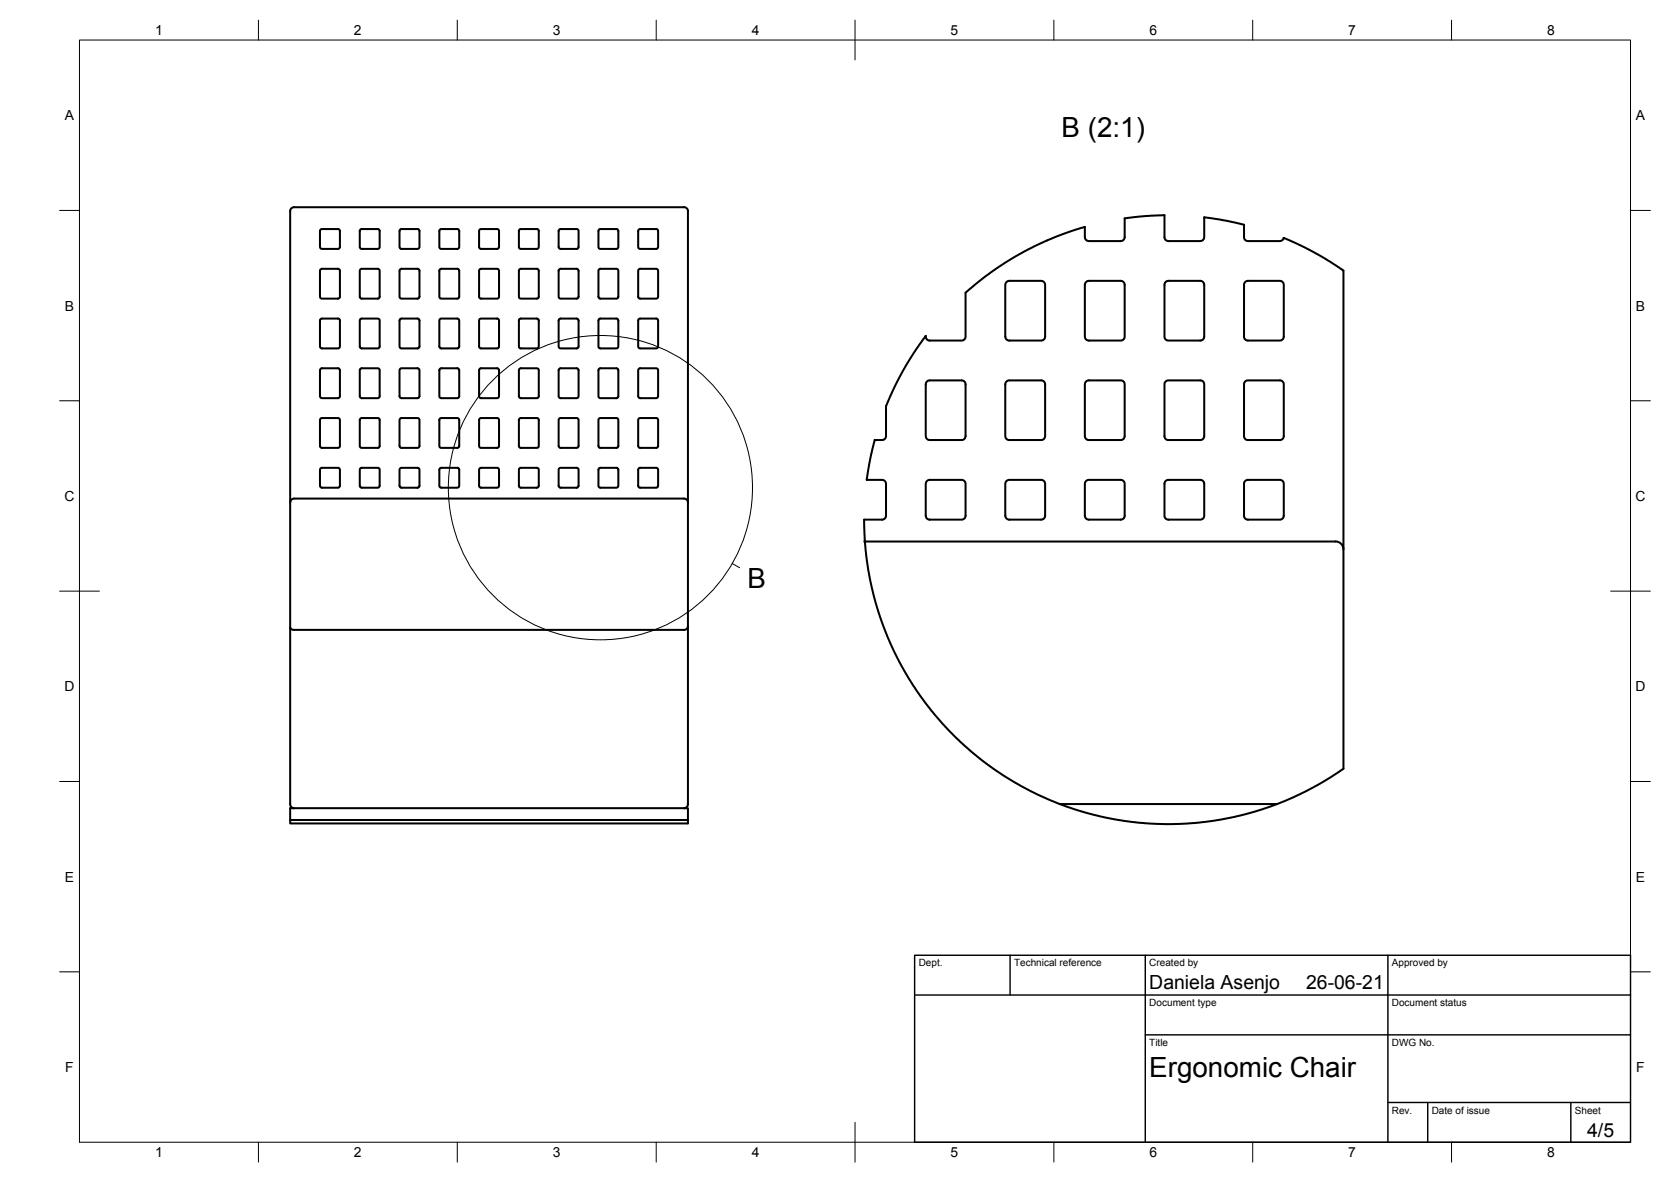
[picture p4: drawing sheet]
<svg xmlns="http://www.w3.org/2000/svg" width="420mm" height="297mm" viewBox="0 0 420 297" stroke-linecap="round" stroke-linejoin="round" font-family="sans-serif">
<!-- layer: Visible -->
<g fill="none" stroke="#000" stroke-width=".51">
<path d="M80.5 57.8l.4-.2 4.4 .1 .2 .3-.1 4.4-.4 .2h-4.1l-.3-.2-.1-.4zM90.6 57.7l.3-.1 4.4 .1 .2 .3-.1 4.4-.4 .2-4.3-.1-.2-.3zM100.5 57.8l.4-.2 4.4 .1 .2 .3v4.1l-.2 .3-.3 .2h-4.1l-.3-.2-.1-.4zM110.6 57.7l.3-.1 4.4 .1 .2 .3-.1 4.4-.4 .2-4.3-.1-.2-.3zM120.5 57.8l.4-.2 4.4 .1 .2 .3v4.1l-.2 .3-.3 .2h-4.1l-.3-.2-.1-.3zM130.6 57.7l.3-.1 4.4 .1 .2 .3-.1 4.4-.4 .2-4.3-.1-.2-.3zM140.5 57.8l.4-.2 4.4 .1 .2 .3v4l-.2 .4-.3 .2h-4.1l-.3-.2-.1-.3zM150.6 57.7l.3-.1 4.4 .1 .2 .3-.1 4.4-.4 .2-4.3-.1-.2-.3zM160.5 57.8l.4-.2 4.4 .1 .2 .3v4l-.2 .4-.3 .2h-4.1l-.3-.2-.1-.3zM80.6 67.7l.3-.2h4.1l.4 .2 .1 6.9-.2 .4h-4.4l-.4-.2v-6.7zM90.6 67.7l.3-.2h4.1l.4 .3 .1 6.8-.2 .3-4.4 .1-.3-.2zM100.6 67.7l.3-.2h4.1l.4 .2 .1 6.9-.2 .4h-4.4l-.4-.2v-6.7z"/>
<path d="M110.6 67.7l.3-.2h4.1l.4 .2 .1 6.9-.2 .3-4.4 .1-.4-.2zM120.6 67.7l.3-.2h4.1l.4 .2 .1 6.9-.2 .4h-4.4l-.4-.2zM130.6 67.7l.3-.2h4.1l.4 .2 .1 6.9-.2 .3-4.4 .1-.4-.2zM140.6 67.7l.3-.2h4.1l.4 .3 .1 6.8-.2 .3-4.4 .1-.4-.2zM150.6 67.7l.3-.2h4.1l.4 .2 .1 6.9-.2 .3-4.4 .1-.4-.2zM160.6 67.7l.3-.2h4.1l.4 .3 .1 6.8-.2 .3-4.4 .1-.4-.2zM242.8 73.6l2.5-2.2a76.2 76.2 0 0 1 27.5-14.4v2.8l.2 .5 .4 .2 8.6 .1 .5-.3 .3-.6v-4.8l5.5-.6 4.5-.2v5.7l.4 .6 .5 .2h8.1l.7-.3 .3-.6 .1-5.1 5.4 .9 4.5 1v3.3l.3 .5 .3 .2 8.5 .1a.97 .97 0 0 0 .9-.8l7 3.3 3.4 1.9 4.6 3v125.2l-6.5 4.1-4.3 2.2-4.3 2-7.7 2.6-8.1 1.9-6.5 .8-5.7 .3-5.8-.1-6.5-.7-5.6-1.1-6.7-1.8-5.9-2.3-5-2.3-6.1-3.4-4.7-3.2-4.6-3.7-5.3-5-4.4-5-3.6-4.9-3.1-5.1-2.7-5-2.5-6-1.7-5-1.6-6.2-1-6-.5-4.8-.1-4.9h4.7l.5-.4 .3-.5-.1-8.5-.3-.4-.5-.2h-4l.9-5.1 1.1-4.9h2l.6-.3 .2-.4 .1-7.8 1-2.4 2-4.1 2-3.7 4.9-7.4 .1-.1 .2 .8 .7 .4h8.2l.7-.5 .2-.4zM253.1 70.8l.6-.2h8.1l.4 .1 .5 .4 .1 13.6-.5 .8-8.6 .1-.8-.5-.1-.5v-13zM273.1 70.8l.6-.2h8.1l.4 .1 .5 .4 .1 13.6-.5 .8-8.6 .1-.8-.5-.1-.5v-13zM293.1 70.9l.6-.3h8.1l.4 .1 .5 .4 .1 13.6-.5 .8-8.6 .1-.8-.6-.1-13.6zM313.1 70.9l.6-.3h8.1l.5 .1 .4 .4 .1 13.6-.5 .8-8.6 .1-.8-.6-.1-13.6zM80.6 80.2l.3-.1h4.2l.3 .1 .1 6.9-.2 .4-4.4 .1-.3-.2z"/>
<path d="M80.6 92.7l4.4-.2 .4 .3 .1 6.8-.3 .4-4.3 .1-.3-.2-.1-6.8zM90.5 92.8l.4-.3h4.1l.4 .3 .1 6.8-.3 .4-4.3 .1-.4-.3zM90.6 80.2l.3-.1h4.2l.3 .2 .1 6.9-.3 .3-4.3 .1-.4-.3zM100.6 80.2l.3-.1h4.2l.3 .1 .1 6.9-.2 .4-4.4 .1-.3-.2zM100.6 92.7l4.4-.2 .4 .3 .1 6.8-.3 .4-4.3 .1-.3-.2-.1-6.8zM110.5 92.8l.4-.3h4.1l.4 .3 .1 6.8-.3 .4-4.3 .1-.4-.3zM110.6 80.2l.3-.1h4.2l.3 .2 .1 6.9-.2 .3-4.4 .1-.4-.3zM120.6 80.2l.3-.1h4.2l.3 .1 .1 6.9-.2 .4-4.4 .1-.3-.2zM120.6 92.7l4.4-.2 .4 .3 .1 6.8-.3 .4-4.3 .1-.3-.2-.1-6.9zM130.6 92.7l.3-.2h4.1l.4 .3 .1 6.8-.3 .4-4.3 .1-.4-.3zM130.6 80.2l.3-.1h4.2l.3 .2 .1 6.9-.2 .3-4.4 .1-.4-.3zM140.6 80.2l.3-.1h4.2l.3 .1 .1 6.8-.2 .5-4.4 .1-.3-.2z"/>
<path d="M140.6 92.7l4.4-.2 .4 .3 .1 6.8-.3 .4-4.3 .1-.3-.2-.1-6.9zM150.6 80.2l.3-.1h4.2l.3 .2 .1 6.9-.2 .3-4.4 .1-.4-.3zM150.6 92.7l.3-.2h4.1l.4 .3 .1 6.8-.3 .4-4.3 .1-.4-.3zM160.6 80.2l.3-.1h4.2l.3 .1 .1 6.8-.2 .5-4.4 .1-.3-.2-.1-6.9zM160.6 92.7l4.4-.2 .4 .3 .1 6.8-.3 .4-4.3 .1-.3-.2-.1-6.9zM233.1 95.9l.5-.3h8.3l.7 .5 .2 .4v13.2l-.5 .8-8.7 .1-.6-.4-.2-.6v-13zM253.1 95.9l.5-.3h8.3l.7 .5 .2 .4v13.2l-.5 .8-8.7 .1-.6-.4-.2-.6v-13zM273.1 95.9l.5-.3h8.3l.7 .5 .2 .4v13.2l-.5 .8-8.7 .1-.7-.5-.1-.5v-13zM293.1 95.9l.5-.3h8.4l.6 .5 .2 .4v13.2l-.5 .8-8.7 .1-.7-.5-.1-13.7zM313.1 95.9l.5-.3h8.4l.6 .5 .2 .4v13.2l-.4 .7-.4 .2h-8.4l-.7-.5-.1-13.7zM80.6 105.2l.3-.1h4.2l.3 .1 .1 6.9-.3 .4-4.3 .1-.3-.2zM80.6 117.7l.3-.1h4.3l.3 .4v4.1l-.2 .3-.3 .2-4.4-.1-.1-.4z"/>
<path d="M90.5 105.3l.3-.2h4.3l.3 .1 .1 6.9-.3 .4-4.4 .1-.2-.2zM90.6 117.7l.2-.1 4.5 .1 .2 .3v4.1l-.2 .4-4.4 .1-.3-.2-.1-4.4zM100.6 105.2l.3-.1h4.2l.3 .1 .1 6.9-.3 .4-4.3 .1-.3-.2zM100.6 117.7l.3-.1h4.3l.3 .4v4.1l-.2 .3-.3 .2-4.4-.1-.1-.4zM110.5 105.3l.3-.2h4.3l.3 .2 .1 6.8-.3 .4-4.4 .1-.2-.2zM110.6 117.7l.2-.1 4.5 .1 .2 .3v4.1l-.2 .4-4.4 .1-.3-.2-.1-4.4zM120.6 105.2l.3-.1h4.2l.3 .1 .1 6.9-.3 .4-4.3 .1-.3-.2zM120.6 117.7l.3-.1h4.3l.3 .4v4.1l-.2 .3-.3 .2-4.4-.1-.1-.4zM130.5 105.3l.4-.2h4.2l.3 .2 .1 6.8-.3 .4-4.3 .1-.3-.2zM130.6 117.7l.3-.1 4.4 .1 .2 .3-.1 4.4-.4 .2-4.3-.1-.2-.4v-4.1zM140.6 105.2l.3-.1h4.2l.3 .1 .1 6.9-.3 .4-4.3 .1-.3-.2zM140.6 117.7l.3-.1h4.2l.3 .1 .1 4.4-.2 .4-4.4 .1-.3-.2-.1-.3z"/>
<path d="M150.5 105.3l.4-.2h4.2l.3 .2 .1 6.8-.3 .4-4.3 .1-.3-.2zM150.6 117.7l.3-.1 4.4 .1 .2 .3-.1 4.4-.4 .2-4.3-.1-.2-.4v-4.1zM160.6 105.2l.3-.1h4.2l.3 .1 .1 6.9-.3 .4-4.3 .1-.3-.2zM160.6 117.7l.3-.1h4.2l.3 .1 .1 4.4-.2 .4-4.4 .1-.3-.2-.1-.3zM73 126.3a1.01 1.01 0 0 1 1-1h98a1.01 1.01 0 0 1 1 1M217.5 136.1h118.3a2 2 0 0 1 2 2M233 120.9l.7-.3h8.2l.5 .2 .4 .7v8.2l-.3 .5-.5 .4h-8.4l-.4-.2-.4-.8v-8zM253 120.9l.7-.3h8.2l.5 .2 .4 .7v8.2l-.2 .5-.6 .4h-8.4l-.4-.2-.4-.8v-8zM273.1 120.8l.6-.2h8.2l.7 .3 .2 .6v8.2l-.4 .7-.4 .2h-8.4l-.6-.3-.2-.7v-8zM293.1 120.8l.6-.2h8.2l.7 .3 .2 .6v8.2l-.3 .7-.5 .2h-8.4l-.5-.3-.3-.5v-8.4zM313.1 120.8l.6-.2h8.2l.7 .3 .2 .6v8.2l-.3 .7-.5 .2h-8.4l-.5-.3-.3-.5v-8.4zM73 157.7v-104a1.21 1.21 0 0 1 1-1.6h98.4a1.27 1.27 0 0 1 .6 1.6v148.5l-.3 .6-.7 .3"/>
<path d="M73 157.7v44a1.1 1.1 0 0 0 1 1.4M173 157.4a.95 .95 0 0 1-1 .9h-98.2l-.6-.2-.2-.4M73 206.1h100v.8h-100zM73 206.1v-3h100v3M266.5 202.1h54.6"/>
</g>
<circle cx="217.5" cy="136.1" r=".24" fill="#000" stroke="#000" stroke-width=".25"/>
<!-- layer: Border -->
<g fill="none" stroke="#000" stroke-width=".25">
<path d="M20 10.1h390v276.9h-390zM65 5.1v5M115 5.1v5M165 5.1v5M215 5.1v10M265 5.1v5M315 5.1v5M365 5.1v5M15 52.9h5M410 52.9h5M15 100.7h5M410 100.7h5"/>
<path d="M15 148.6h10M405 148.6h10M15 196.4h5M410 196.4h5M15 244.2h5M410 244.2h5M65 287v5M115 287v5M165 287v5M215 282.1v9.9M265 287v5M315 287v5"/>
<path d="M365 287v5"/>
</g>
<!-- layer: TitleBlock -->
<path d="M230 240.1h180v46.9h-180zM230 250h180M254 240.1v9.9M288 240.1v46.9M349 240.1v46.9M288 260.1h122M349 277.1h61M359 277.1v9.9M395 277.1v9.9" fill="none" stroke="#000" stroke-width=".36"/>
<!-- layer: Annotations -->
<g fill="none" stroke="#000" stroke-width=".25">
<path d="M184.1 141.6l1.9 1.1"/>
<circle cx="151" cy="122.6" r="38.2"/>
</g>
<g font-size="7">
<text x="266.9" y="34.4">B (2:1)</text>
<text x="188" y="147.7">B</text>
<text x="289" y="270.6">Ergonomic Chair</text>
</g>
<g font-size="4.9">
<text x="289" y="248.5">Daniela Asenjo</text>
<text x="328.4" y="248.5">26-06-21</text>
<text x="399.1" y="285.7">4/5</text>
</g>
<g font-size="3.5">
<text x="39" y="8.8">1</text>
<text x="89" y="8.8">2</text>
<text x="139" y="8.8">3</text>
<text x="189" y="8.8">4</text>
<text x="239" y="8.8">5</text>
<text x="289" y="8.8">6</text>
<text x="339" y="8.8">7</text>
<text x="389" y="8.8">8</text>
<text x="16.3" y="30.2">A</text>
<text x="411.3" y="30.2">A</text>
<text x="16.3" y="78">B</text>
<text x="411.3" y="78">B</text>
<text x="16.2" y="125.9">C</text>
<text x="411.2" y="125.9">C</text>
<text x="16.2" y="173.7">D</text>
<text x="411.2" y="173.7">D</text>
<text x="16.3" y="221.6">E</text>
<text x="411.3" y="221.6">E</text>
<text x="16.4" y="269.4">F</text>
<text x="411.4" y="269.4">F</text>
<text x="39" y="290.8">1</text>
<text x="89" y="290.8">2</text>
<text x="139" y="290.8">3</text>
<text x="189" y="290.8">4</text>
<text x="239" y="290.8">5</text>
<text x="289" y="290.8">6</text>
<text x="339" y="290.8">7</text>
<text x="389" y="290.8">8</text>
</g>
<g font-size="2.5">
<text x="231" y="242.9">Dept.</text>
<text x="255" y="242.9">Technical reference</text>
<text x="289" y="242.9">Created by</text>
<text x="350" y="242.9">Approved by</text>
<text x="289" y="252.8">Document type</text>
<text x="350" y="252.8">Document status</text>
<text x="289" y="262.9">Title</text>
<text x="350" y="262.9">DWG No.</text>
<text x="350" y="279.9">Rev.</text>
<text x="360" y="279.9">Date of issue</text>
<text x="396" y="279.9">Sheet</text>
</g>
</svg>
